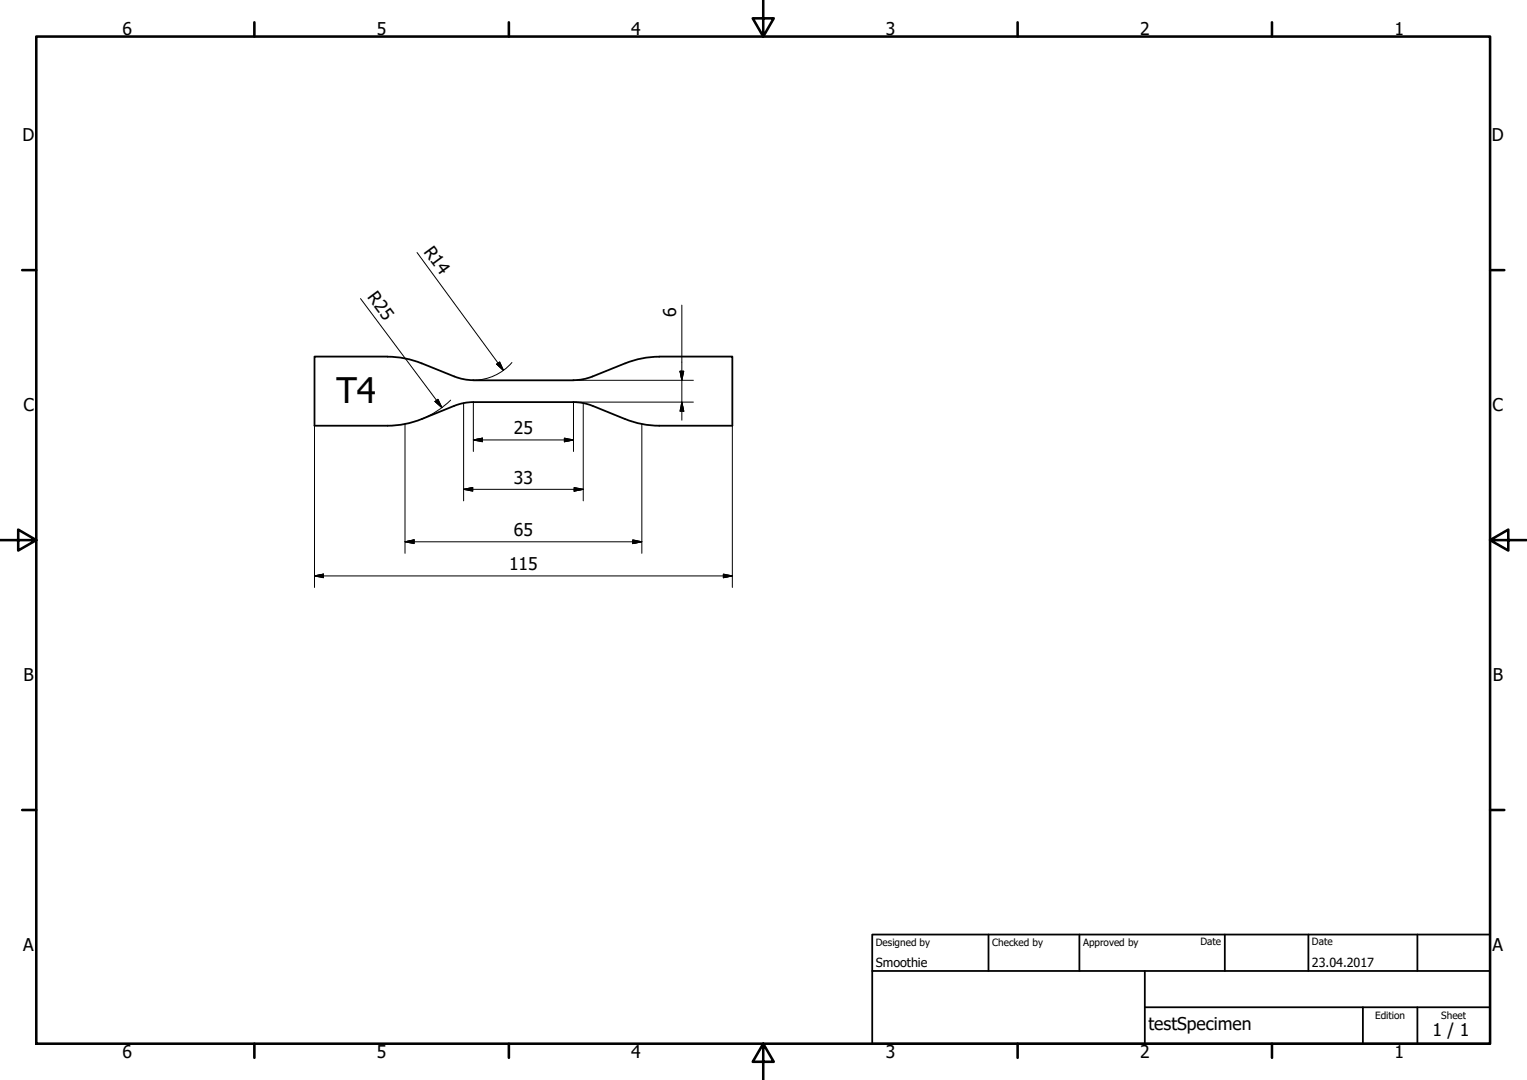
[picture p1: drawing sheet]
<svg xmlns="http://www.w3.org/2000/svg" width="420mm" height="297mm" viewBox="0 0 420 297" stroke-linecap="round" stroke-linejoin="round" font-family="sans-serif">
<!-- layer: Visible (ISO) -->
<path d="M172 99.9l-9.7 3.9-2.2 .6-2.3 .2M172 99.9a26 26 0 0 1 9.4-1.8h20.1v19h-20.1a25 25 0 0 1-9.4-1.9M130.2 110.6l29.1 .1 3 .7 9.7 3.9M130.2 104.6h27.6M130.3 104.6l-2.3-.2-2.3-.6-9.7-3.9a26 26 0 0 0-9.4-1.8h-20.1v19h20.1a25.4 25.4 0 0 0 9.5-1.8l9.6-3.9 2.3-.6 2.3-.2" fill="none" stroke="#000" stroke-width=".49"/>
<!-- layer: Border (ISO) -->
<g fill="none" stroke="#000" stroke-width=".71">
<path d="M10 10.1h400v277h-400zM70 6.1v4M140 6.1v4M210 0v10.1l-2.9-5.1h5.8l-2.9 5.1M280 6.1v4M350 6.1v4M6.1 74.3h3.9M410 74.3h3.9M0 148.6h10l-5-2.9v5.7l5-2.8M410 148.6l5 2.8v-5.7l-5 2.9h10M6.1 222.8h3.9M410 222.8h3.9"/>
<path d="M70 287.1v3.8M140 287.1v3.8M210 287.1l2.9 4.9h-5.8l2.9-4.9v9.9M280 287.1v3.8M350 287.1v3.8"/>
</g>
<!-- layer: Title (ISO) -->
<path d="M240 257h170v30.1h-170zM272 257v10.1M297 257v10.1M337 257v10.1M360 257v10.1M390 257v10.1M240 267.1h170M315 277h95M315 267.1v20M375 277v10.1M390 277v10.1" fill="none" stroke="#000" stroke-width=".49"/>
<!-- layer: Dimension (ISO) -->
<g fill="none" stroke="#000" stroke-width=".28">
<path d="M114.8 69.5l23.7 32.4M99.2 82.1l22.4 30M140.9 99.7a14 14 0 0 1-10.6 4.9M187.6 83.9v31.7M86.5 117.1v44.5M111.4 116.6v35.6M119.7 110.4l.8-.6 1.1 2.3zM124 110.1a25 25 0 0 1-8 5.1M127.6 110.8v27M130.2 110.6v13.6M136.7 100.2l.8-.6 1 2.3zM157.8 104.6h33"/>
<path d="M160.5 110.8v27M176.6 116.6v35.6M187.1 102.1h1l-.5 2.5zM187.6 110.6l.5 2.5h-1zM190.8 110.6h-33v13.6M201.5 117.1v44.5M127.6 134.6l2.5-.5v1zM127.6 134.6h32.9M130.2 121l2.6-.5v1zM130.2 121h27.6M155.3 120.5l2.5 .5-2.5 .5zM158 134.1l2.5 .5-2.5 .5z"/>
<path d="M86.5 158.4l2.5-.5v1zM86.5 158.4h115M111.4 149l2.5-.5v1zM111.4 149h65.2M174.1 148.5l2.5 .5-2.5 .5zM199 157.9l2.5 .5-2.5 .5z"/>
</g>
<g fill="#000" stroke="#000" stroke-width=".28">
<path d="M119.7 110.4l1.9 1.7zM119.7 110.4l.8-.6 1.1 2.3zM136.7 100.2l1.8 1.7zM136.7 100.2l.8-.6 1 2.3zM187.1 102.1l.5 2.5zM187.1 102.1h1l-.5 2.5zM187.6 110.6l.5 2.5zM187.6 110.6l.5 2.5h-1zM127.6 134.6l2.5-.5zM127.6 134.6l2.5-.5v1zM130.2 121l2.6-.5zM130.2 121l2.6-.5v1z"/>
<path d="M155.3 121.5l2.5-.5zM155.3 120.5l2.5 .5-2.5 .5zM158 135.1l2.5-.5zM158 134.1l2.5 .5-2.5 .5zM86.5 158.4l2.5-.5zM86.5 158.4l2.5-.5v1zM111.4 149l2.5-.5zM111.4 149l2.5-.5v1zM174.1 149.5l2.5-.5zM174.1 148.5l2.5 .5-2.5 .5zM199 158.9l2.5-.5zM199 157.9l2.5 .5-2.5 .5z"/>
</g>
<text font-size="9.7" x="92.6" y="110.8">T4</text>
<g font-size="4.8">
<text x="33.7" y="9.6">6</text>
<text x="103.7" y="9.6">5</text>
<text x="173.7" y="9.6">4</text>
<text x="243.7" y="9.6">3</text>
<text x="313.7" y="9.6">2</text>
<text x="383.7" y="9.6">1</text>
<text x="6.2" y="38.9">D</text>
<text x="410.5" y="38.9">D</text>
<text x="116.4" y="69.2" transform="rotate(54 116.4 69.2)">R14</text>
<text x="100.9" y="81.8" transform="rotate(53 100.9 81.8)">R25</text>
<text x="186" y="87.3" transform="rotate(-90 186 87.3)">6</text>
<text x="6.4" y="113.2">C</text>
<text x="410.7" y="113.2">C</text>
<text x="141.4" y="119.4">25</text>
<text x="141.4" y="133">33</text>
<text x="141.4" y="147.4">65</text>
<text x="140.1" y="156.8">115</text>
<text x="6.4" y="187.4">B</text>
<text x="410.7" y="187.4">B</text>
<text x="6.4" y="261.7">A</text>
<text x="410.7" y="261.7">A</text>
<text x="316" y="283.4">testSpecimen</text>
<text x="394.2" y="285">1 / 1</text>
<text x="33.7" y="290.9">6</text>
<text x="103.7" y="290.9">5</text>
<text x="173.7" y="290.9">4</text>
<text x="243.7" y="290.9">3</text>
<text x="313.7" y="290.9">2</text>
<text x="383.7" y="290.9">1</text>
</g>
<g font-size="3.5">
<text x="241" y="266">Smoothie</text>
<text x="361" y="266">23.04.2017</text>
</g>
<g font-size="2.8">
<text x="241" y="260.1">Designed by</text>
<text x="273" y="260.1">Checked by</text>
<text x="298" y="260.1">Approved by</text>
<text x="330.3" y="260">Date</text>
<text x="361" y="260">Date</text>
<text x="378.4" y="280.1">Edition</text>
<text x="396.6" y="280.1">Sheet</text>
</g>
</svg>
